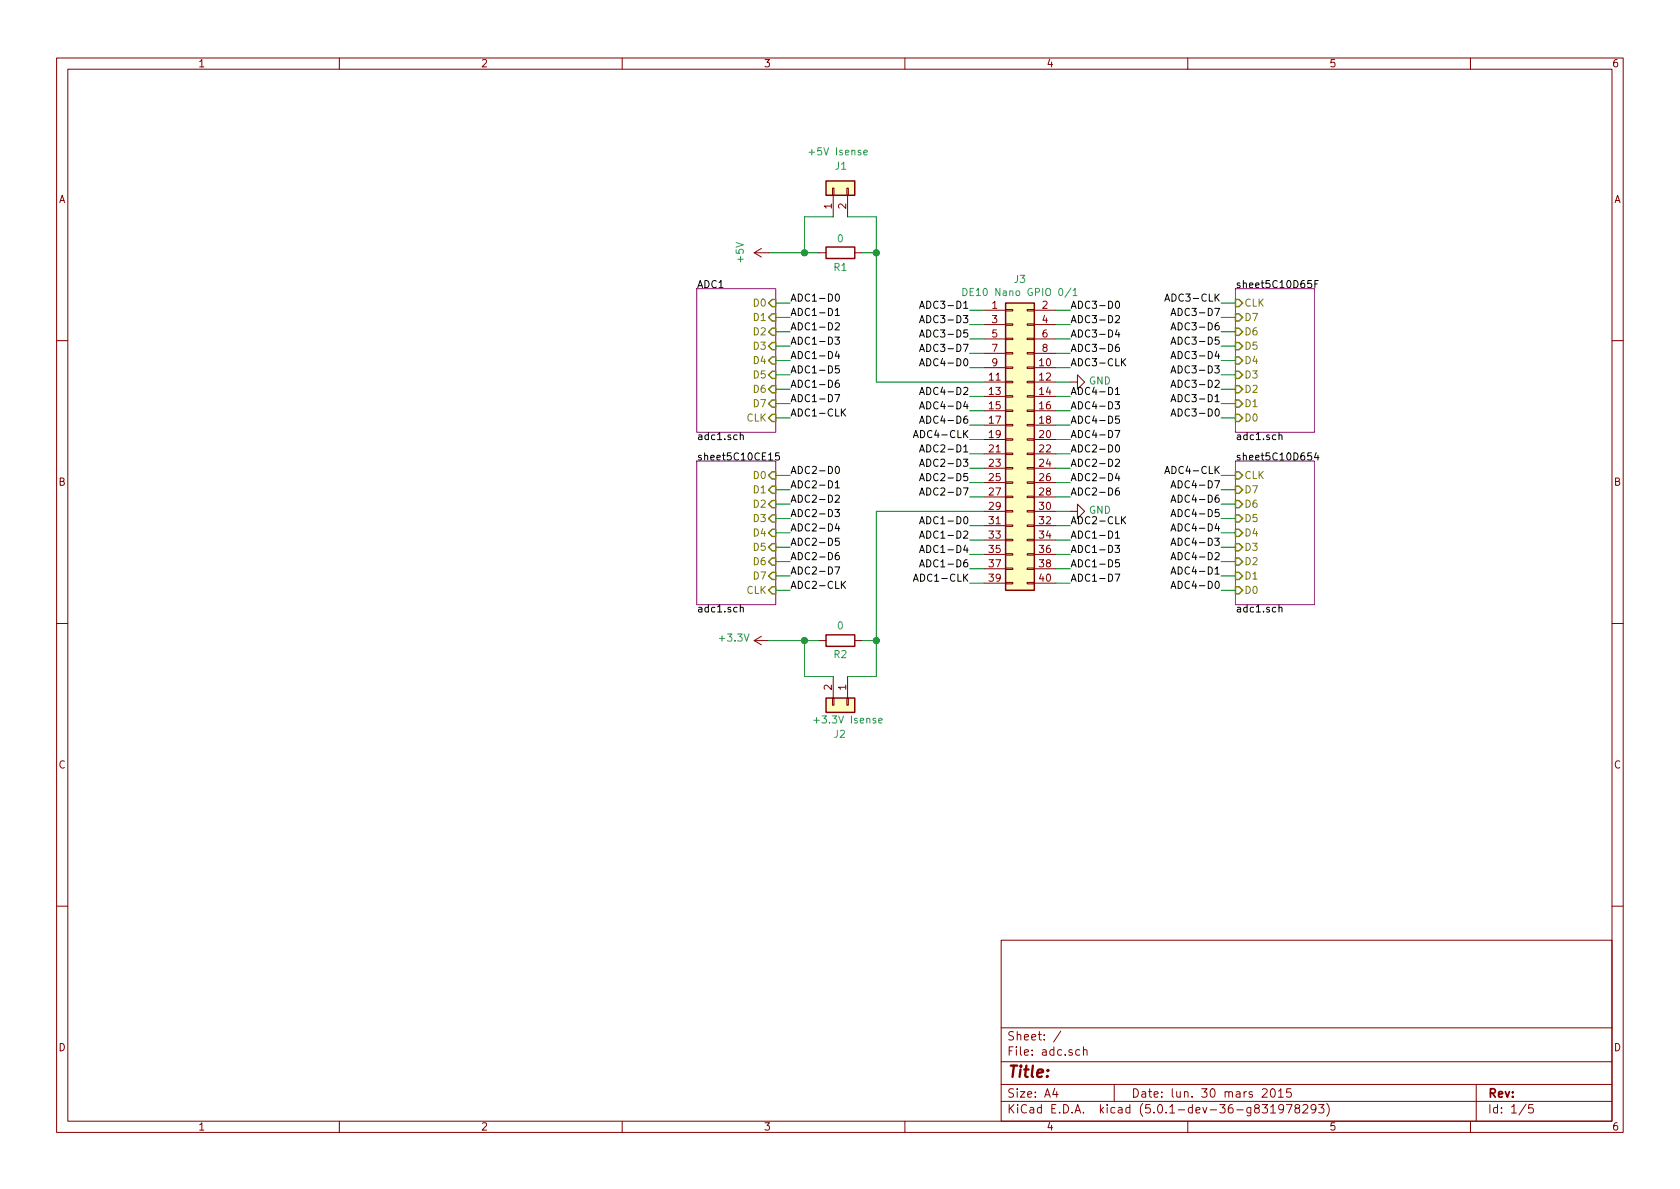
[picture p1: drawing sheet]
EESchema Schematic File Version 4
LIBS:adc-cache
EELAYER 26 0
EELAYER END
$Descr A4 11693 8268
encoding utf-8
Sheet 1 5
Title ""
Date "lun. 30 mars 2015"
Rev ""
Comp ""
Comment1 ""
Comment2 ""
Comment3 ""
Comment4 ""
$EndDescr
Wire Wire Line
	5700 1750 5600 1750
$Comp
L Device:R R1
U 1 1
P 5850 1750
F 0 "R1" V 5950 1750 50  0000 C CNN
F 1 "0" V 5750 1750 50  0000 C CNN
F 2 "Resistor_SMD:R_0805_2012Metric" V 5780 1750 50  0001 C CNN
F 3 "~" H 5850 1750 50  0001 C CNN
	1    5850 1750
	0    1    1    0   
$EndComp
$Comp
L Connector_Generic:Conn_01x02 J1
U 1 1
P 5800 1300
F 0 "J1" V 5950 1200 50  0000 L CNN
F 1 "+5V Isense" V 6050 1050 50  0000 L CNN
F 2 "Connector_PinHeader_2.54mm:PinHeader_1x02_P2.54mm_Vertical" H 5800 1300 50  0001 C CNN
F 3 "~" H 5800 1300 50  0001 C CNN
	1    5800 1300
	0    -1   -1   0   
$EndComp
Wire Wire Line
	5800 1500 5600 1500
Wire Wire Line
	5600 1500 5600 1750
Wire Wire Line
	5900 1500 6100 1500
Wire Wire Line
	6100 1500 6100 1750
Wire Wire Line
	6100 1750 6000 1750
Wire Wire Line
	6000 4450 6100 4450
$Comp
L Device:R R2
U 1 1
P 5850 4450
F 0 "R2" V 5750 4450 50  0000 C CNN
F 1 "0" V 5950 4450 50  0000 C CNN
F 2 "Resistor_SMD:R_0805_2012Metric" V 5780 4450 50  0001 C CNN
F 3 "~" H 5850 4450 50  0001 C CNN
	1    5850 4450
	0    -1   -1   0   
$EndComp
$Comp
L Connector_Generic:Conn_01x02 J2
U 1 1
P 5900 4900
F 0 "J2" V 6100 4800 50  0000 L CNN
F 1 "+3.3V Isense" V 6000 4650 50  0000 L CNN
F 2 "Connector_PinHeader_2.54mm:PinHeader_1x02_P2.54mm_Vertical" H 5900 4900 50  0001 C CNN
F 3 "~" H 5900 4900 50  0001 C CNN
	1    5900 4900
	0    1    1    0   
$EndComp
Wire Wire Line
	5900 4700 6100 4700
Wire Wire Line
	6100 4700 6100 4450
Wire Wire Line
	5600 1750 5350 1750
Connection ~ 5600 1750
$Comp
L power:+5V #PWR01
U 1 1
P 5350 1750
F 0 "#PWR01" H 5350 1600 50  0001 C CNN
F 1 "+5V" H 5350 1950 50  0000 C CNN
F 2 "" H 5350 1750 50  0000 C CNN
F 3 "" H 5350 1750 50  0000 C CNN
	1    5350 1750
	0    -1   -1   0   
$EndComp
Wire Wire Line
	5700 4450 5600 4450
Wire Wire Line
	5600 4450 5600 4700
Wire Wire Line
	5600 4700 5800 4700
Connection ~ 5600 4450
$Sheet
S 4850 2000 550  1000
U 5C070C43
F0 "ADC1" 50
F1 "adc1.sch" 50
F2 "D0" I R 5400 2100 50 
F3 "D1" I R 5400 2200 50 
F4 "D2" I R 5400 2300 50 
F5 "D3" I R 5400 2400 50 
F6 "D4" I R 5400 2500 50 
F7 "D5" I R 5400 2600 50 
F8 "D6" I R 5400 2700 50 
F9 "D7" I R 5400 2800 50 
F10 "CLK" I R 5400 2900 50 
$EndSheet
$Comp
L power:+3.3V #PWR02
U 1 1
P 5350 4450
F 0 "#PWR02" H 5350 4300 50  0001 C CNN
F 1 "+3.3V" V 5365 4578 50  0000 L CNN
F 2 "" H 5350 4450 50  0001 C CNN
F 3 "" H 5350 4450 50  0001 C CNN
	1    5350 4450
	0    -1   -1   0   
$EndComp
Wire Wire Line
	5600 4450 5350 4450
$Comp
L Connector_Generic:Conn_02x20_Odd_Even J3
U 1 1
P 7050 3050
F 0 "J3" H 7100 4167 50  0000 C CNN
F 1 "DE10 Nano GPIO 0/1" H 7100 4076 50  0000 C CNN
F 2 "Connector_PinSocket_2.54mm:PinSocket_2x20_P2.54mm_Vertical" H 7050 3050 50  0001 C CNN
F 3 "~" H 7050 3050 50  0001 C CNN
	1    7050 3050
	1    0    0    -1  
$EndComp
$Comp
L power:GND #PWR03
U 1 1
P 7450 2650
F 0 "#PWR03" H 7450 2400 50  0001 C CNN
F 1 "GND" V 7455 2522 50  0000 R CNN
F 2 "" H 7450 2650 50  0001 C CNN
F 3 "" H 7450 2650 50  0001 C CNN
	1    7450 2650
	0    -1   -1   0   
$EndComp
$Comp
L power:GND #PWR04
U 1 1
P 7450 3550
F 0 "#PWR04" H 7450 3300 50  0001 C CNN
F 1 "GND" V 7455 3422 50  0000 R CNN
F 2 "" H 7450 3550 50  0001 C CNN
F 3 "" H 7450 3550 50  0001 C CNN
	1    7450 3550
	0    -1   -1   0   
$EndComp
Wire Wire Line
	7350 2650 7450 2650
Wire Wire Line
	7350 3550 7450 3550
Wire Wire Line
	6850 2650 6100 2650
Wire Wire Line
	6100 2650 6100 1750
Connection ~ 6100 1750
Wire Wire Line
	6850 3550 6100 3550
Wire Wire Line
	6100 3550 6100 4450
Connection ~ 6100 4450
$Sheet
S 8600 3200 550  1000
U 5C10D654
F0 "sheet5C10D654" 50
F1 "adc1.sch" 50
F2 "D0" I L 8600 4100 50 
F3 "D1" I L 8600 4000 50 
F4 "D2" I L 8600 3900 50 
F5 "D3" I L 8600 3800 50 
F6 "D4" I L 8600 3700 50 
F7 "D5" I L 8600 3600 50 
F8 "D6" I L 8600 3500 50 
F9 "D7" I L 8600 3400 50 
F10 "CLK" I L 8600 3300 50 
$EndSheet
$Sheet
S 8600 2000 550  1000
U 5C10D65F
F0 "sheet5C10D65F" 50
F1 "adc1.sch" 50
F2 "D0" I L 8600 2900 50 
F3 "D1" I L 8600 2800 50 
F4 "D2" I L 8600 2700 50 
F5 "D3" I L 8600 2600 50 
F6 "D4" I L 8600 2500 50 
F7 "D5" I L 8600 2400 50 
F8 "D6" I L 8600 2300 50 
F9 "D7" I L 8600 2200 50 
F10 "CLK" I L 8600 2100 50 
$EndSheet
$Sheet
S 4850 3200 550  1000
U 5C10CE15
F0 "sheet5C10CE15" 50
F1 "adc1.sch" 50
F2 "D0" I R 5400 3300 50 
F3 "D1" I R 5400 3400 50 
F4 "D2" I R 5400 3500 50 
F5 "D3" I R 5400 3600 50 
F6 "D4" I R 5400 3700 50 
F7 "D5" I R 5400 3800 50 
F8 "D6" I R 5400 3900 50 
F9 "D7" I R 5400 4000 50 
F10 "CLK" I R 5400 4100 50 
$EndSheet
Wire Wire Line
	5400 2100 5500 2100
Wire Wire Line
	5400 2200 5500 2200
Wire Wire Line
	5400 2300 5500 2300
Wire Wire Line
	5400 2400 5500 2400
Wire Wire Line
	5400 2500 5500 2500
Wire Wire Line
	5400 2600 5500 2600
Wire Wire Line
	5400 2700 5500 2700
Wire Wire Line
	5400 2800 5500 2800
Wire Wire Line
	5400 2900 5500 2900
Wire Wire Line
	5400 3300 5500 3300
Wire Wire Line
	5400 3400 5500 3400
Wire Wire Line
	5400 3500 5500 3500
Wire Wire Line
	5400 3600 5500 3600
Wire Wire Line
	5400 3700 5500 3700
Wire Wire Line
	5400 3800 5500 3800
Wire Wire Line
	5400 3900 5500 3900
Wire Wire Line
	5400 4000 5500 4000
Wire Wire Line
	5400 4100 5500 4100
Wire Wire Line
	8600 2100 8500 2100
Wire Wire Line
	8600 2200 8500 2200
Wire Wire Line
	8600 2300 8500 2300
Wire Wire Line
	8600 2400 8500 2400
Wire Wire Line
	8600 2500 8500 2500
Wire Wire Line
	8600 2600 8500 2600
Wire Wire Line
	8600 2700 8500 2700
Wire Wire Line
	8600 2800 8500 2800
Wire Wire Line
	8600 2900 8500 2900
Wire Wire Line
	8600 3300 8500 3300
Wire Wire Line
	8600 3400 8500 3400
Wire Wire Line
	8600 3500 8500 3500
Wire Wire Line
	8600 3600 8500 3600
Wire Wire Line
	8600 3700 8500 3700
Wire Wire Line
	8600 3800 8500 3800
Wire Wire Line
	8600 3900 8500 3900
Wire Wire Line
	8600 4000 8500 4000
Wire Wire Line
	8600 4100 8500 4100
Wire Wire Line
	7350 2150 7450 2150
Wire Wire Line
	7350 2250 7450 2250
Wire Wire Line
	7350 2350 7450 2350
Wire Wire Line
	7350 2450 7450 2450
Wire Wire Line
	7350 2550 7450 2550
Wire Wire Line
	7350 2750 7450 2750
Wire Wire Line
	7350 2850 7450 2850
Wire Wire Line
	7350 2950 7450 2950
Wire Wire Line
	7350 3050 7450 3050
Wire Wire Line
	7350 3150 7450 3150
Wire Wire Line
	7350 3250 7450 3250
Wire Wire Line
	7350 3350 7450 3350
Wire Wire Line
	7350 3450 7450 3450
Wire Wire Line
	7350 3650 7450 3650
Wire Wire Line
	7350 3750 7450 3750
Wire Wire Line
	7350 3850 7450 3850
Wire Wire Line
	7350 3950 7450 3950
Wire Wire Line
	7350 4050 7450 4050
Wire Wire Line
	6850 4050 6750 4050
Wire Wire Line
	6850 3950 6750 3950
Wire Wire Line
	6850 3850 6750 3850
Wire Wire Line
	6850 3750 6750 3750
Wire Wire Line
	6850 3650 6750 3650
Wire Wire Line
	6850 3450 6750 3450
Wire Wire Line
	6850 3350 6750 3350
Wire Wire Line
	6850 3250 6750 3250
Wire Wire Line
	6850 3150 6750 3150
Wire Wire Line
	6850 3050 6750 3050
Wire Wire Line
	6850 2950 6750 2950
Wire Wire Line
	6850 2850 6750 2850
Wire Wire Line
	6850 2750 6750 2750
Wire Wire Line
	6850 2550 6750 2550
Wire Wire Line
	6850 2450 6750 2450
Wire Wire Line
	6850 2350 6750 2350
Wire Wire Line
	6850 2250 6750 2250
Wire Wire Line
	6850 2150 6750 2150
Text Label 5500 2100 0    50   ~ 0
ADC1-D0
Text Label 5500 2200 0    50   ~ 0
ADC1-D1
Text Label 5500 2300 0    50   ~ 0
ADC1-D2
Text Label 5500 2400 0    50   ~ 0
ADC1-D3
Text Label 5500 2500 0    50   ~ 0
ADC1-D4
Text Label 5500 2600 0    50   ~ 0
ADC1-D5
Text Label 5500 2700 0    50   ~ 0
ADC1-D6
Text Label 5500 2800 0    50   ~ 0
ADC1-D7
Text Label 5500 2900 0    50   ~ 0
ADC1-CLK
Text Label 5500 3300 0    50   ~ 0
ADC2-D0
Text Label 5500 3400 0    50   ~ 0
ADC2-D1
Text Label 5500 3500 0    50   ~ 0
ADC2-D2
Text Label 5500 3600 0    50   ~ 0
ADC2-D3
Text Label 5500 3700 0    50   ~ 0
ADC2-D4
Text Label 5500 3800 0    50   ~ 0
ADC2-D5
Text Label 5500 3900 0    50   ~ 0
ADC2-D6
Text Label 5500 4000 0    50   ~ 0
ADC2-D7
Text Label 5500 4100 0    50   ~ 0
ADC2-CLK
Text Label 8500 2100 2    50   ~ 0
ADC3-CLK
Text Label 8500 2200 2    50   ~ 0
ADC3-D7
Text Label 8500 2300 2    50   ~ 0
ADC3-D6
Text Label 8500 2400 2    50   ~ 0
ADC3-D5
Text Label 8500 2500 2    50   ~ 0
ADC3-D4
Text Label 8500 2600 2    50   ~ 0
ADC3-D3
Text Label 8500 2700 2    50   ~ 0
ADC3-D2
Text Label 8500 2800 2    50   ~ 0
ADC3-D1
Text Label 8500 2900 2    50   ~ 0
ADC3-D0
Text Label 8500 3300 2    50   ~ 0
ADC4-CLK
Text Label 8500 3400 2    50   ~ 0
ADC4-D7
Text Label 8500 3500 2    50   ~ 0
ADC4-D6
Text Label 8500 3600 2    50   ~ 0
ADC4-D5
Text Label 8500 3700 2    50   ~ 0
ADC4-D4
Text Label 8500 3800 2    50   ~ 0
ADC4-D3
Text Label 8500 3900 2    50   ~ 0
ADC4-D2
Text Label 8500 4000 2    50   ~ 0
ADC4-D1
Text Label 8500 4100 2    50   ~ 0
ADC4-D0
Text Label 6750 2150 2    50   ~ 0
ADC3-D1
Text Label 6750 2250 2    50   ~ 0
ADC3-D3
Text Label 6750 2350 2    50   ~ 0
ADC3-D5
Text Label 6750 2450 2    50   ~ 0
ADC3-D7
Text Label 6750 2550 2    50   ~ 0
ADC4-D0
Text Label 6750 2750 2    50   ~ 0
ADC4-D2
Text Label 6750 2850 2    50   ~ 0
ADC4-D4
Text Label 6750 2950 2    50   ~ 0
ADC4-D6
Text Label 6750 3050 2    50   ~ 0
ADC4-CLK
Text Label 6750 3150 2    50   ~ 0
ADC2-D1
Text Label 6750 3250 2    50   ~ 0
ADC2-D3
Text Label 6750 3350 2    50   ~ 0
ADC2-D5
Text Label 6750 3450 2    50   ~ 0
ADC2-D7
Text Label 6750 3650 2    50   ~ 0
ADC1-D0
Text Label 6750 3750 2    50   ~ 0
ADC1-D2
Text Label 6750 3850 2    50   ~ 0
ADC1-D4
Text Label 6750 3950 2    50   ~ 0
ADC1-D6
Text Label 6750 4050 2    50   ~ 0
ADC1-CLK
Text Label 7450 2150 0    50   ~ 0
ADC3-D0
Text Label 7450 2250 0    50   ~ 0
ADC3-D2
Text Label 7450 2350 0    50   ~ 0
ADC3-D4
Text Label 7450 2450 0    50   ~ 0
ADC3-D6
Text Label 7450 2550 0    50   ~ 0
ADC3-CLK
Text Label 7450 2750 0    50   ~ 0
ADC4-D1
Text Label 7450 2850 0    50   ~ 0
ADC4-D3
Text Label 7450 2950 0    50   ~ 0
ADC4-D5
Text Label 7450 3050 0    50   ~ 0
ADC4-D7
Text Label 7450 3150 0    50   ~ 0
ADC2-D0
Text Label 7450 3250 0    50   ~ 0
ADC2-D2
Text Label 7450 3350 0    50   ~ 0
ADC2-D4
Text Label 7450 3450 0    50   ~ 0
ADC2-D6
Text Label 7450 3650 0    50   ~ 0
ADC2-CLK
Text Label 7450 3750 0    50   ~ 0
ADC1-D1
Text Label 7450 3850 0    50   ~ 0
ADC1-D3
Text Label 7450 3950 0    50   ~ 0
ADC1-D5
Text Label 7450 4050 0    50   ~ 0
ADC1-D7
$EndSCHEMATC
